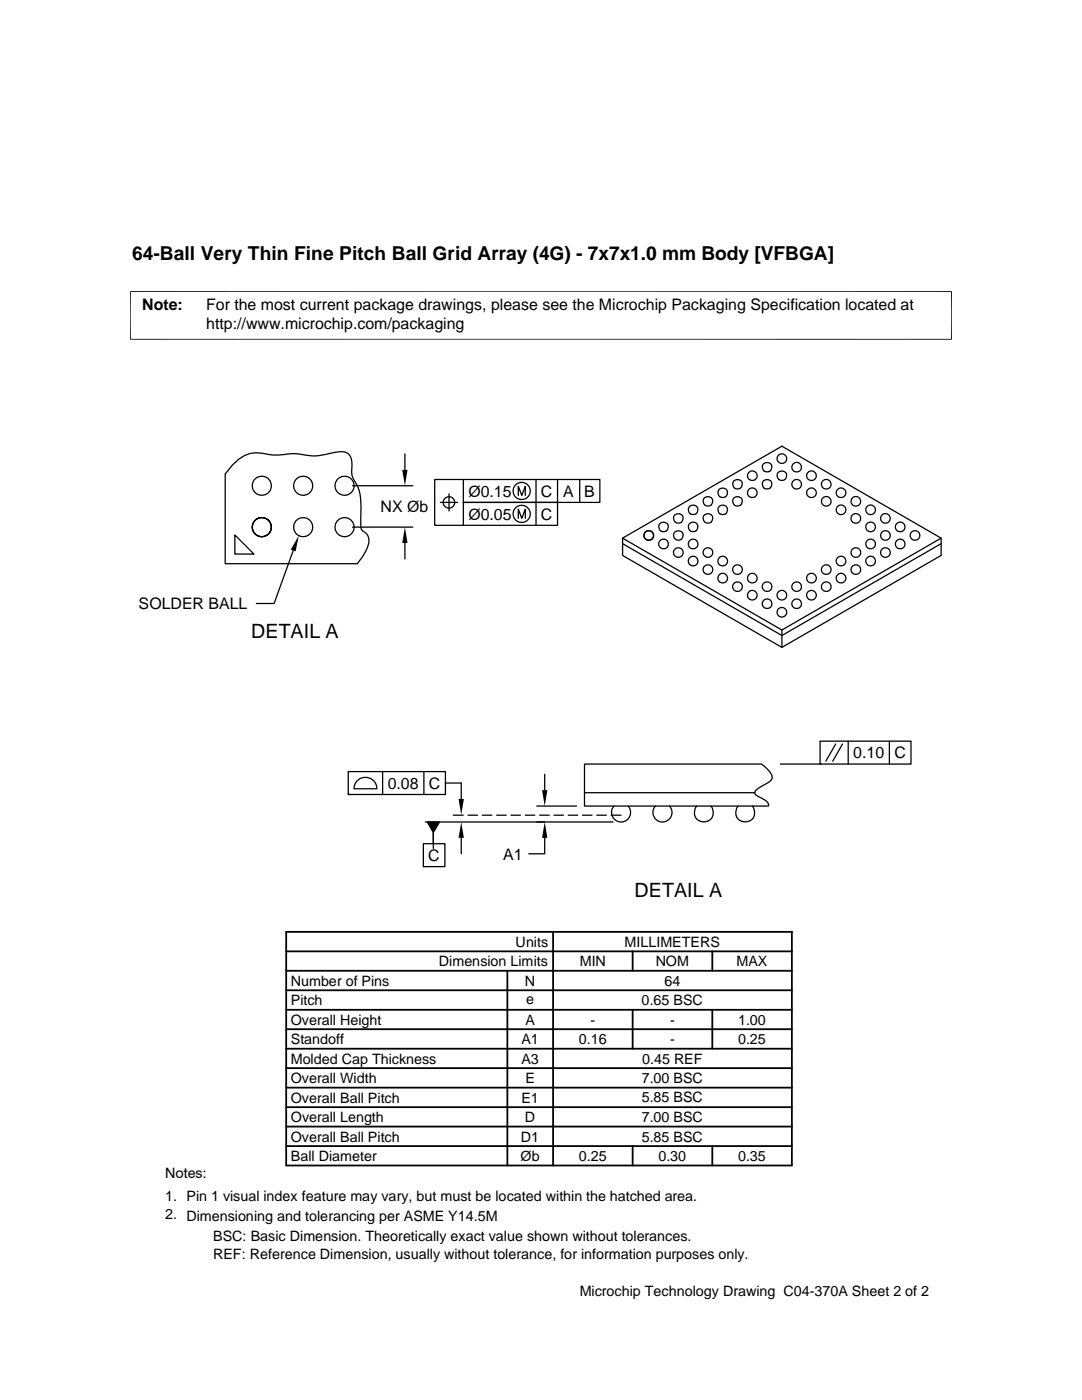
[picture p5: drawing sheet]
<svg xmlns="http://www.w3.org/2000/svg" width="216mm" height="279mm" viewBox="0 0 216 279" stroke-linecap="round" stroke-linejoin="round" font-family="sans-serif">
<g fill="none" stroke="#000" stroke-width=".25">
<path d="M46.3 92.9a6.3 6.3 0 0 1 7.2-2.2 20 20 0 0 0 5.3-.2 16.2 16.2 0 0 0 5.9 .2l1.7-.3a3.5 3.5 0 0 1 3.3 .4 4.8 4.8 0 0 1 .5 3.3l.1 .9a10.8 10.8 0 0 1 1.7 4.5v5.1l.2 1.2a2.47 2.47 0 0 1 1.2 3.4l-1.1 2-1 1.3h-26.4v-17.9zM70.3 96.9h12.1M80.8 90.6v3.2M89.6 98.6v3.4M92.5 95.7v4.6h18.8v4.5h-24.6v-9.1h33v4.6h-27.2v4.5M103.4 98.9v-1.9l.7 1.9 .7-1.9v1.9M107 95.7v9.1M111.3 95.7v4.6M115.7 95.7v4.6M46.9 106.8l3.8 3.8h-3.8zM58.5 109.9l-3.8 10.5h-3.5M70.3 105.2h12.1"/>
<path d="M80.8 108.4v3.1M87.9 100.3h3.4M103.4 103.4v-1.8l.7 1.8 .7-1.8v1.8M124.2 107.4l31.8-18.4 31.8 18.4v3.4l-31.8 18.4-31.8-18.4zM124.2 108.5l31.8 18.3 31.8-18.3M124.2 107.4l31.8 18.3 31.8-18.3M156 125.7v3.5M69.5 154h19.4v4.6h-19.4zM69.5 158.6h.1M71.4 155.7a2.29 2.29 0 0 1 2.5-.4 2.29 2.29 0 0 1 1.3 2.1h-4.6l.3-1.2zM76.3 154v4.6M84.6 154v4.6"/>
<path d="M88.9 156.3h3.1v3.1M108.7 154.5v3.2M116.6 152.5h35.3a4 4 0 0 1 2.2 2.8 3.5 3.5 0 0 1-1.9 1.5l-.4 .2a2.16 2.16 0 0 0-1.2 1.2 1.7 1.7 0 0 0 1.3 1.1 1.73 1.73 0 0 1 1.5 1.6h-36.8zM116.6 158.2h34M155.7 152.5h7.9M163.6 147.9h18.2v4.6h-18.2zM163.6 152.5h.1M166.8 148.5l-2 3.4M168.1 148.5l-1.9 3.4M169.2 147.9v4.6M177.5 147.9v4.6M84.5 168.4h4.3v4.6h-4.3z"/>
<path d="M84.5 173h.1M84.9 164h37.4M85.3 164h2.4l-1.2 2.2zM86.5 166.2v3.1M90.4 162.7h2M92 167.2v3.2M93.4 162.7h1.9M96.2 162.7h1.9M99.1 162.7h1.9M102 162.7h1.9M104.8 162.7h1.9M107.1 160.9h7.9"/>
<path d="M107.7 162.7h1.9M108.7 167.2v3.2h-3.2M110.5 162.7h1.9M113.4 162.7h1.9M116.2 162.7h1.9M119.1 162.7h1.9M121.9 162.7h2M122.5 160.9a1.91 1.91 0 0 0 .1 2.6 1.91 1.91 0 0 0 2.7 0 1.91 1.91 0 0 0 0-2.6M130.8 160.9a1.91 1.91 0 0 0 .1 2.6 1.91 1.91 0 0 0 2.6 0 1.91 1.91 0 0 0 .1-2.6M139 160.9a1.89 1.89 0 0 0 .1 2.6 1.89 1.89 0 0 0 2.7 0 1.89 1.89 0 0 0 .1-2.6M147.3 160.9a1.89 1.89 0 0 0 .1 2.6 1.89 1.89 0 0 0 2.6 0 1.89 1.89 0 0 0 .1-2.6"/>
<circle cx="52.2" cy="96.9" r="1.91"/>
<circle cx="60.5" cy="96.9" r="1.91"/>
<circle cx="68.8" cy="96.9" r="1.9"/>
<circle cx="104.1" cy="98" r="1.72"/>
<circle cx="144.2" cy="98.4" r=".96"/>
<circle cx="147.2" cy="96.7" r=".95"/>
<circle cx="150.1" cy="94.9" r=".97"/>
<circle cx="150.1" cy="98.3" r=".97"/>
<circle cx="153.1" cy="93.3" r=".96"/>
<circle cx="153.1" cy="96.7" r=".96"/>
<circle cx="156" cy="91.5" r=".96"/>
<circle cx="156" cy="95" r=".95"/>
<circle cx="159" cy="96.7" r=".97"/>
<circle cx="159" cy="93.2" r=".97"/>
<circle cx="161.9" cy="94.9" r=".96"/>
<circle cx="161.9" cy="98.4" r=".96"/>
<circle cx="164.9" cy="96.7" r=".97"/>
<circle cx="167.8" cy="98.4" r=".96"/>
<circle cx="52.2" cy="105.2" r="1.91"/>
<circle cx="60.5" cy="105.2" r="1.91"/>
<circle cx="68.8" cy="105.2" r="1.9"/>
<circle cx="89.6" cy="100.3" r="1.14"/>
<circle cx="104.1" cy="102.6" r="1.72"/>
<circle cx="129.4" cy="106.9" r=".96"/>
<circle cx="129.5" cy="106.9" r=".96"/>
<circle cx="132.4" cy="108.6" r=".97"/>
<circle cx="132.4" cy="105.2" r=".96"/>
<circle cx="135.4" cy="110.3" r=".96"/>
<circle cx="135.4" cy="106.9" r=".95"/>
<circle cx="135.4" cy="103.5" r=".96"/>
<circle cx="138.3" cy="105.2" r=".96"/>
<circle cx="138.3" cy="101.8" r=".96"/>
<circle cx="138.3" cy="112" r=".97"/>
<circle cx="138.3" cy="108.6" r=".97"/>
<circle cx="141.3" cy="110.3" r=".96"/>
<circle cx="141.3" cy="113.7" r=".96"/>
<circle cx="141.3" cy="100.1" r=".96"/>
<circle cx="141.3" cy="103.5" r=".96"/>
<circle cx="144.2" cy="101.8" r=".96"/>
<circle cx="144.2" cy="112" r=".97"/>
<circle cx="144.2" cy="115.4" r=".97"/>
<circle cx="147.2" cy="100.1" r=".96"/>
<circle cx="147.2" cy="117.1" r=".96"/>
<circle cx="147.2" cy="113.7" r=".96"/>
<circle cx="150.1" cy="118.8" r=".97"/>
<circle cx="150.1" cy="115.4" r=".97"/>
<circle cx="153.1" cy="117.1" r=".96"/>
<circle cx="156" cy="118.8" r=".96"/>
<circle cx="159" cy="117.1" r=".96"/>
<circle cx="161.9" cy="118.8" r=".96"/>
<circle cx="161.9" cy="115.4" r=".96"/>
<circle cx="164.9" cy="100.1" r=".97"/>
<circle cx="164.9" cy="113.7" r=".96"/>
<circle cx="164.9" cy="117.1" r=".96"/>
<circle cx="167.8" cy="101.8" r=".97"/>
<circle cx="167.8" cy="112" r=".97"/>
<circle cx="167.8" cy="115.4" r=".97"/>
<circle cx="170.8" cy="103.5" r=".97"/>
<circle cx="170.8" cy="100.1" r=".97"/>
<circle cx="170.8" cy="110.3" r=".96"/>
<circle cx="170.8" cy="113.7" r=".96"/>
<circle cx="173.7" cy="101.8" r=".97"/>
<circle cx="173.7" cy="112" r=".97"/>
<circle cx="173.7" cy="105.2" r=".97"/>
<circle cx="173.7" cy="108.6" r=".97"/>
<circle cx="176.7" cy="103.5" r=".96"/>
<circle cx="176.7" cy="110.3" r=".96"/>
<circle cx="176.7" cy="106.9" r=".96"/>
<circle cx="179.6" cy="108.6" r=".97"/>
<circle cx="179.6" cy="105.2" r=".97"/>
<circle cx="182.6" cy="106.9" r=".96"/>
<circle cx="153.1" cy="120.5" r=".96"/>
<circle cx="156" cy="122.2" r=".96"/>
<circle cx="159" cy="120.5" r=".96"/>
</g>
<path d="M80.3 93.8h1l-.5 3.1zM59.6 106.9l-.6 3.1-1-.3zM80.8 105.2l.5 3.2h-1zM91.5 159.4h1.1l-.6 3.2zM108.2 157.7h1l-.5 3.2zM85.3 164h2.4l-1.2 2.2zM92 164l.6 3.2h-1.1zM108.7 164l.5 3.2h-1z" fill="#000"/>
<g fill="none" stroke="#000" stroke-width=".36">
<path d="M57.1 186h100.9v46.6h-100.9zM57.1 197.6h100.9M57.1 193.7h100.9M57.1 189.9h100.9M101.2 193.7v38.9M110.4 186v46.6M126.2 189.9v3.8M142.1 189.9v3.8M57.1 205.4h100.9M57.1 201.5h100.9M57.1 217.1h100.9M57.1 213.2h100.9"/>
<path d="M57.1 209.3h100.9M126.2 201.5v7.8M142.1 201.5v7.8M57.1 224.8h100.9M57.1 221h100.9M57.1 228.7h100.9M126.2 228.7v3.9M142.1 228.7v3.9"/>
</g>
<path d="M26 58.1v9.7M189.9 58.1v9.7M189.9 58.2h-163.9M189.9 67.7h-163.9" fill="none" stroke="#000" stroke-width=".2"/>
<g font-size="3.9">
<text x="50.1" y="127.4">DETAIL A</text>
<text x="126.6" y="178.9">DETAIL A</text>
</g>
<text font-size="3.8" x="26.4" y="52">64-Ball Very Thin Fine Pitch Ball Grid Array (4G) - 7x7x1.0 mm Body [VFBGA]</text>
<g font-size="3.2">
<text x="28.4" y="62">Note:</text>
<text x="41.1" y="62">For the most current package drawings, please see the Microchip Packaging Specification located at</text>
<text x="41.1" y="65.6">http://www.microchip.com/packaging</text>
<text x="93.5" y="99.1">Ø0.15</text>
<text x="107.9" y="99.1">C</text>
<text x="112.4" y="99.1">A</text>
<text x="116.6" y="99.1">B</text>
<text x="75.9" y="102.2">NX Øb</text>
<text x="93.5" y="103.7">Ø0.05</text>
<text x="107.9" y="103.7">C</text>
<text x="27.7" y="121.6">SOLDER BALL</text>
<text x="170.3" y="151.3">0.10</text>
<text x="178.5" y="151.3">C</text>
<text x="77.4" y="157.4">0.08</text>
<text x="85.6" y="157.4">C</text>
<text x="85.4" y="171.8">C</text>
<text x="100.4" y="171.5">A1</text>
</g>
<g font-size="2.9">
<text x="102.9" y="189">Units</text>
<text x="124.6" y="189">MILLIMETERS</text>
<text x="58" y="196.7">Number of Pins</text>
<text x="87.6" y="192.8">Dimension Limits</text>
<text x="104.8" y="196.7">N</text>
<text x="115.7" y="192.8">MIN</text>
<text x="130.8" y="192.8">NOM</text>
<text x="132.6" y="196.7">64</text>
<text x="147" y="192.8">MAX</text>
<text x="58" y="200.6">Pitch</text>
<text x="105" y="200.3">e</text>
<text x="128" y="200.6">0.65 BSC</text>
<text x="58" y="204.5">Overall Height</text>
<text x="58" y="208.4">Standoff</text>
<text x="104" y="208.4">A1</text>
<text x="104.8" y="204.5">A</text>
<text x="115.5" y="208.4">0.16</text>
<text x="117.8" y="204.5">-</text>
<text x="133.7" y="204.5">-</text>
<text x="133.7" y="208.4">-</text>
<text x="147.3" y="204.5">1.00</text>
<text x="147.3" y="208.4">0.25</text>
<text x="58" y="212.3">Molded Cap Thickness</text>
<text x="104" y="212.3">A3</text>
<text x="128.1" y="212.3">0.45 REF</text>
<text x="58" y="216.2">Overall Width</text>
<text x="58" y="220">Overall Ball Pitch</text>
<text x="104" y="220">E1</text>
<text x="104.8" y="216.2">E</text>
<text x="128" y="220">5.85 BSC</text>
<text x="128" y="216.2">7.00 BSC</text>
<text x="58" y="223.9">Overall Length</text>
<text x="58" y="227.8">Overall Ball Pitch</text>
<text x="103.9" y="227.8">D1</text>
<text x="104.8" y="223.9">D</text>
<text x="128" y="223.9">7.00 BSC</text>
<text x="128" y="227.8">5.85 BSC</text>
<text x="58" y="231.7">Ball Diameter</text>
<text x="103.9" y="231.7">Øb</text>
<text x="115.5" y="231.7">0.25</text>
<text x="131.4" y="231.7">0.30</text>
<text x="147.3" y="231.7">0.35</text>
<text x="32.9" y="239.6">1. Pin 1 visual index feature may vary, but must be located within the hatched area.</text>
<text x="32.9" y="235">Notes:</text>
<text x="32.9" y="243.3">2. Dimensioning and tolerancing per ASME Y14.5M</text>
<text x="42.5" y="251.4">REF: Reference Dimension, usually without tolerance, for information purposes only.</text>
<text x="42.5" y="247.6">BSC: Basic Dimension. Theoretically exact value shown without tolerances.</text>
<text x="115.7" y="258.7">Microchip Technology Drawing C04-370A Sheet 2 of 2</text>
</g>
</svg>
